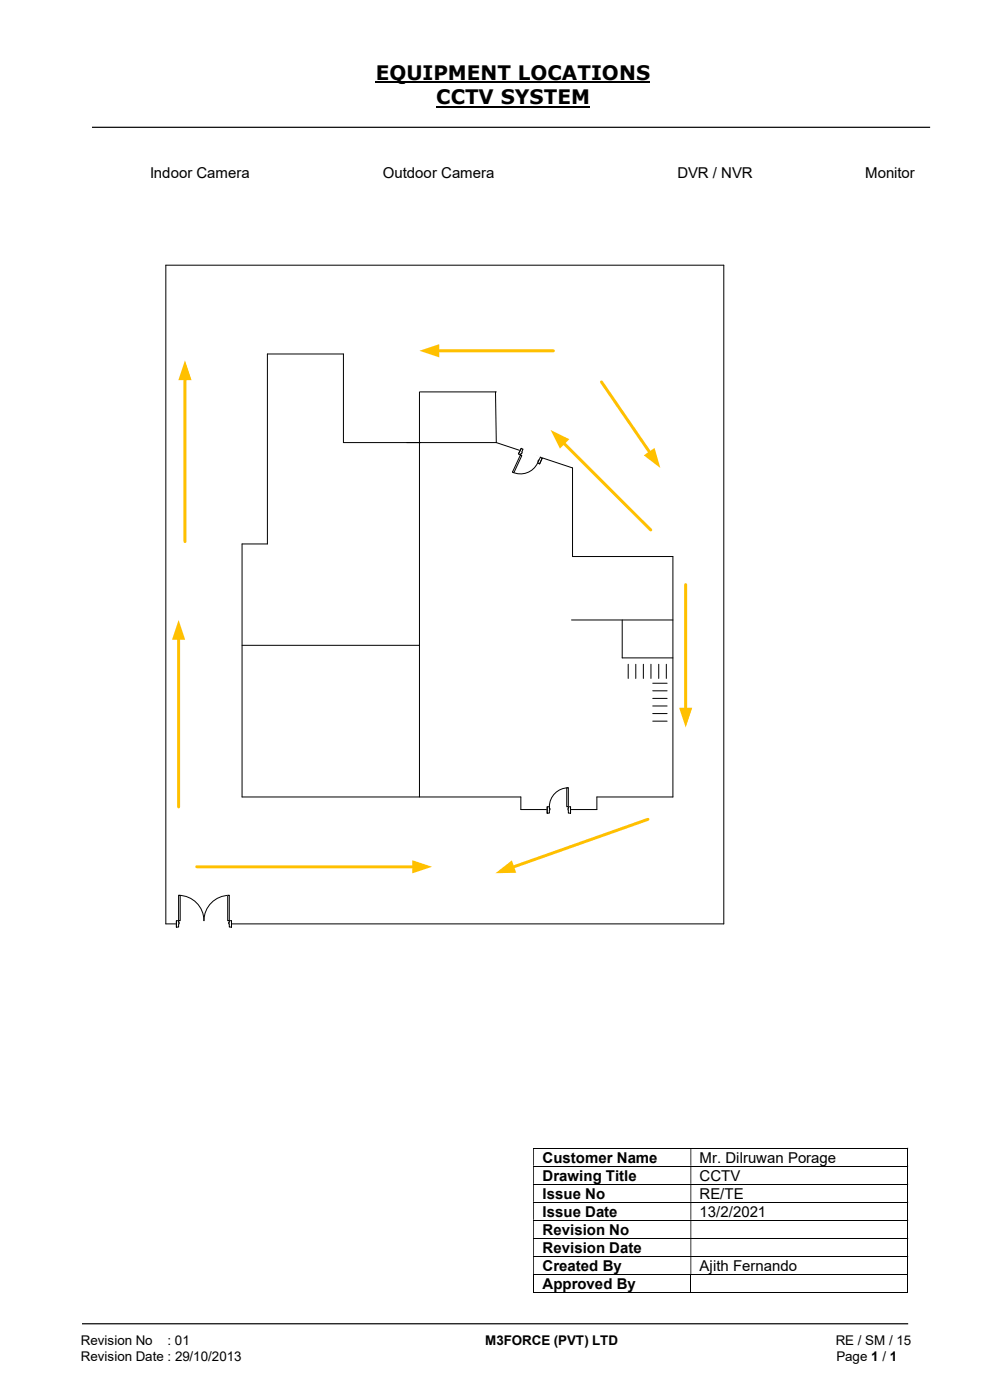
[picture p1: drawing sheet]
<svg xmlns="http://www.w3.org/2000/svg" width="210mm" height="297mm" viewBox="0 0 210 297" stroke-linecap="round" stroke-linejoin="round" font-family="sans-serif">
<path d="M79.7 17.5h58.2M92.5 22.6h32.6" fill="none" stroke="#000" stroke-width=".42"/>
<path d="M19.5 27h177.8M17.4 280.8h175.3" fill="none" stroke="#000" stroke-width=".25"/>
<g fill="none" stroke="#000" stroke-width=".21">
<path d="M113.1 243.6h79.4M113.1 247.4h79.4M113.1 251.2h79.4M113.1 255.1h79.4M113.1 258.9h79.4M192.6 243.7v3.6M192.6 247.5v3.7M192.6 251.3v3.7M192.6 255.1v3.7M192.6 259v3.6M113.1 262.7h79.4M113.1 266.5h79.4"/>
<path d="M113.1 270.4h79.4M113.1 274.2h33.4M113.2 270.5v3.8M146.6 270.5v3.8M146.6 274.2h45.9M192.6 262.8v3.6M192.6 266.6v3.7M192.6 270.5v3.8"/>
</g>
<g fill="#000">
<path d="M192.5 243.5h.2v.2h-.2zM113.1 243.7h.2v3.6h-.2zM146.5 243.7h.1v3.6h-.1z" fill-rule="evenodd"/>
<path d="M192.5 247.3h.2v.2h-.2zM113.1 247.5h.2v3.7h-.2zM146.5 247.5h.1v3.7h-.1z" fill-rule="evenodd"/>
<path d="M192.5 251.2h.2v.1h-.2zM113.1 251.3h.2v3.7h-.2zM146.5 251.3h.1v3.7h-.1z" fill-rule="evenodd"/>
<path d="M192.5 255h.2v.1h-.2zM113.1 255.1h.2v3.7h-.2zM146.5 255.1h.1v3.7h-.1z" fill-rule="evenodd"/>
<path d="M192.5 258.8h.2v.2h-.2zM113.1 259h.2v3.6h-.2zM146.5 259h.1v3.6h-.1z" fill-rule="evenodd"/>
<path d="M192.5 262.6h.2v.2h-.2zM113.1 262.8h.2v3.6h-.2zM146.5 262.8h.1v3.6h-.1z" fill-rule="evenodd"/>
<path d="M192.5 266.4h.2v.2h-.2zM113.1 266.6h.2v3.7h-.2zM146.5 266.6h.1v3.7h-.1z" fill-rule="evenodd"/>
</g>
<path d="M192.5 270.3h.2v.2h-.2zM192.5 274.1h.2v.2h-.2z" fill="#000"/>
<path d="M92.8 74.4h24.6" fill="none" stroke="#ffc000" stroke-width=".64"/>
<path d="M89 74.4l4.2-1.4v2.8z" fill="#ffc000"/>
<g fill="none" stroke="#000" stroke-width=".21">
<path d="M56.7 75.1h16.2v18.8h32.4l16.2 5.4v18.8h21.2v51h-16.1v2.6h-16.1v-2.6h-59.1v-53.7h5.3zM89 83.1v86M89.2 83.1h16.1M105.1 83.1l.2 10.8M51.4 136.9h37.6M121.2 131.5h21.5M132 131.5v8.1h10.7M133.3 140.9v3M134.9 140.9v3M136.5 140.9v3M138.1 140.9v3M138.5 153h3"/>
<path d="M138.5 144.9h3M138.5 146.6h3M138.5 148.2h3M138.5 149.8h3M138.5 151.4h3M139.7 140.9v3M141.4 140.9v3M35.2 196v-139.7h118.3v139.7"/>
</g>
<path d="M116.1 171.1h4.9v1.5h-4.9z" fill="#fff"/>
<path d="M116.1 171.1h4.9v1.5h-4.9z" fill="none" stroke="#fff" stroke-width=".21"/>
<path d="M120.6 171.2v1.3h.4v-1.3zM116.1 171.2h.4v1.3h-.4z" fill-rule="evenodd" fill="#fff"/>
<path d="M116.5 171.5v-.3h-.4v1.3h.4v-.7M120.6 171.5v-.3h.4v1.3h-.4v-.7" fill="none" stroke="#000" stroke-width=".21"/>
<path d="M120.5 171.5l.1 .3zM116.5 171.5h.2v.3h-.2z" fill-rule="evenodd" fill="#fff"/>
<path d="M116.1 171.2v1.3M116.5 171.5h.2v.3h-.2M120.6 167.1a4 4 0 0 0-4.1 4.1M120.6 171.5v.3M121 171.2v1.3" fill="none" stroke="#000" stroke-width=".21"/>
<path d="M120.2 167.1h.4v4.1h-.4z" fill="#fff"/>
<path d="M120.2 167.1h.4v4.1h-.4z" fill="none" stroke="#000" stroke-width=".21"/>
<path d="M110.6 95.1l4.5 2.1-.7 1.2-4.4-2z" fill-rule="evenodd" fill="#fff"/>
<path d="M110.6 95.1l4.5 2.1-.7 1.2-4.4-2z" fill="none" stroke="#fff" stroke-width=".21"/>
<path d="M110.6 95.1l-.6 1.2 .4 .2 .6-1.2zM114.6 97l.4 .2-.5 1.2-.5-.2z" fill-rule="evenodd" fill="#fff"/>
<path d="M110.7 95.9l.3-.6-.4-.2-.6 1.2 .4 .2 .1-.3M114.3 97.6l.3-.6 .4 .2-.5 1.2-.5-.2 .2-.3" fill="none" stroke="#000" stroke-width=".21"/>
<path d="M110.7 95.9l-.2 .3 .2 .1zM114.3 97.6l-.1 .3h-.1z" fill-rule="evenodd" fill="#fff"/>
<path d="M110.6 95.1l-.6 1.2M110.7 95.9v.4l-.2-.1M114 98.2a4 4 0 0 1-5.3 2M114.3 97.6l-.2 .3h.1M115 97.2l-.5 1.2" fill="none" stroke="#000" stroke-width=".21"/>
<path d="M110.4 96.5l.3 .1-1.7 3.7-.3-.1z" fill-rule="evenodd" fill="#fff"/>
<path d="M110.4 96.5l.3 .1-1.7 3.7-.3-.1zM35.2 196h118.3" fill="none" stroke="#000" stroke-width=".21"/>
<path d="M37.4 195.3h11.7v1.4h-11.7z" fill="#fff"/>
<path d="M37.4 195.3h11.7v1.4h-11.7z" fill="none" stroke="#fff" stroke-width=".21"/>
<path d="M48.6 195.3v1.4h.5v-1.4zM37.4 195.3h.5v1.4h-.5z" fill-rule="evenodd" fill="#fff"/>
<path d="M37.9 195.7v-.4h-.5v1.4h.5v-.7M48.6 195.7v-.4h.5v1.4h-.5v-.7" fill="none" stroke="#000" stroke-width=".21"/>
<path d="M48.5 195.7v.3h.1v-.3zM37.9 195.7h.1v.3h-.1z" fill-rule="evenodd" fill="#fff"/>
<path d="M37.4 195.3v1.4M37.9 189.9a5.4 5.4 0 0 1 5.4 5.4 5.4 5.4 0 0 1 5.3-5.4M37.9 195.7h.1v.3h-.1M48.6 195.7h-.1v.3h.1M49.1 195.3v1.4" fill="none" stroke="#000" stroke-width=".21"/>
<path d="M37.9 189.9h.3v5.4h-.3z" fill="#fff"/>
<path d="M37.9 189.9h.3v5.4h-.3z" fill="none" stroke="#000" stroke-width=".21"/>
<path d="M48.3 189.9h.3v5.4h-.3z" fill="#fff"/>
<path d="M48.3 189.9h.3v5.4h-.3z" fill="none" stroke="#000" stroke-width=".21"/>
<path d="M37.9 135.3v35.9" fill="none" stroke="#ffc000" stroke-width=".64"/>
<path d="M37.9 131.5l1.4 4.2h-2.8z" fill="#ffc000"/>
<path d="M41.7 183.9h46.1" fill="none" stroke="#ffc000" stroke-width=".64"/>
<path d="M87.5 182.5l4.2 1.4-4.2 1.4z" fill="#ffc000"/>
<path d="M137.5 173.8l-28.7 10.2" fill="none" stroke="#ffc000" stroke-width=".64"/>
<path d="M105.1 185.3l3.5-2.8 .9 2.7z" fill="#ffc000"/>
<path d="M39.2 80.3v34.6" fill="none" stroke="#ffc000" stroke-width=".64"/>
<path d="M39.2 76.5l1.4 4.1h-2.8z" fill="#ffc000"/>
<path d="M145.5 124v26.5" fill="none" stroke="#ffc000" stroke-width=".64"/>
<path d="M144.1 150.2h2.8l-1.4 4.1z" fill="#ffc000"/>
<path d="M119.5 93.9l18.5 18.5" fill="none" stroke="#ffc000" stroke-width=".64"/>
<path d="M116.8 91.2l4 2-2 2z" fill="#ffc000"/>
<path d="M127.6 81l10.3 15.1" fill="none" stroke="#ffc000" stroke-width=".64"/>
<path d="M136.6 96.6l2.3-1.6 1.2 4.3z" fill="#ffc000"/>
<g font-size="4.2">
<text x="79.7" y="17">EQUIPMENT LOCATIONS</text>
<text x="92.5" y="22.1">CCTV SYSTEM</text>
</g>
<g font-size="3.2">
<text x="31.8" y="37.7">Indoor Camera</text>
<text x="81.2" y="37.7">Outdoor Camera</text>
<text x="143.7" y="37.7">DVR / NVR</text>
<text x="183.5" y="37.7">Monitor</text>
<text x="115.1" y="246.6">Customer Name</text>
<text x="115.1" y="250.4">Drawing Title</text>
<text x="148.4" y="246.6">Mr. Dilruwan Porage</text>
<text x="148.4" y="250.4">CCTV</text>
<text x="115.1" y="254.3">Issue No</text>
<text x="148.4" y="254.3">RE/TE</text>
<text x="115.1" y="258.1">Issue Date</text>
<text x="115.1" y="262">Revision No</text>
<text x="148.4" y="258.1">13/2/2021</text>
<text x="115.1" y="265.8">Revision Date</text>
<text x="115.1" y="269.6">Created By</text>
<text x="148.4" y="269.6">Ajith Fernando</text>
<text x="115.1" y="273.4">Approved By</text>
</g>
<g font-size="2.8">
<text x="17.1" y="285.4">Revision No</text>
<text x="35.5" y="285.4">: 01</text>
<text x="102.9" y="285.4">M3FORCE (PVT) LTD</text>
<text x="177.3" y="285.4">RE / SM / 15</text>
<text x="17.1" y="288.7">Revision Date : 29/10/2013</text>
<text x="177.4" y="288.7">Page 1 / 1</text>
</g>
</svg>
